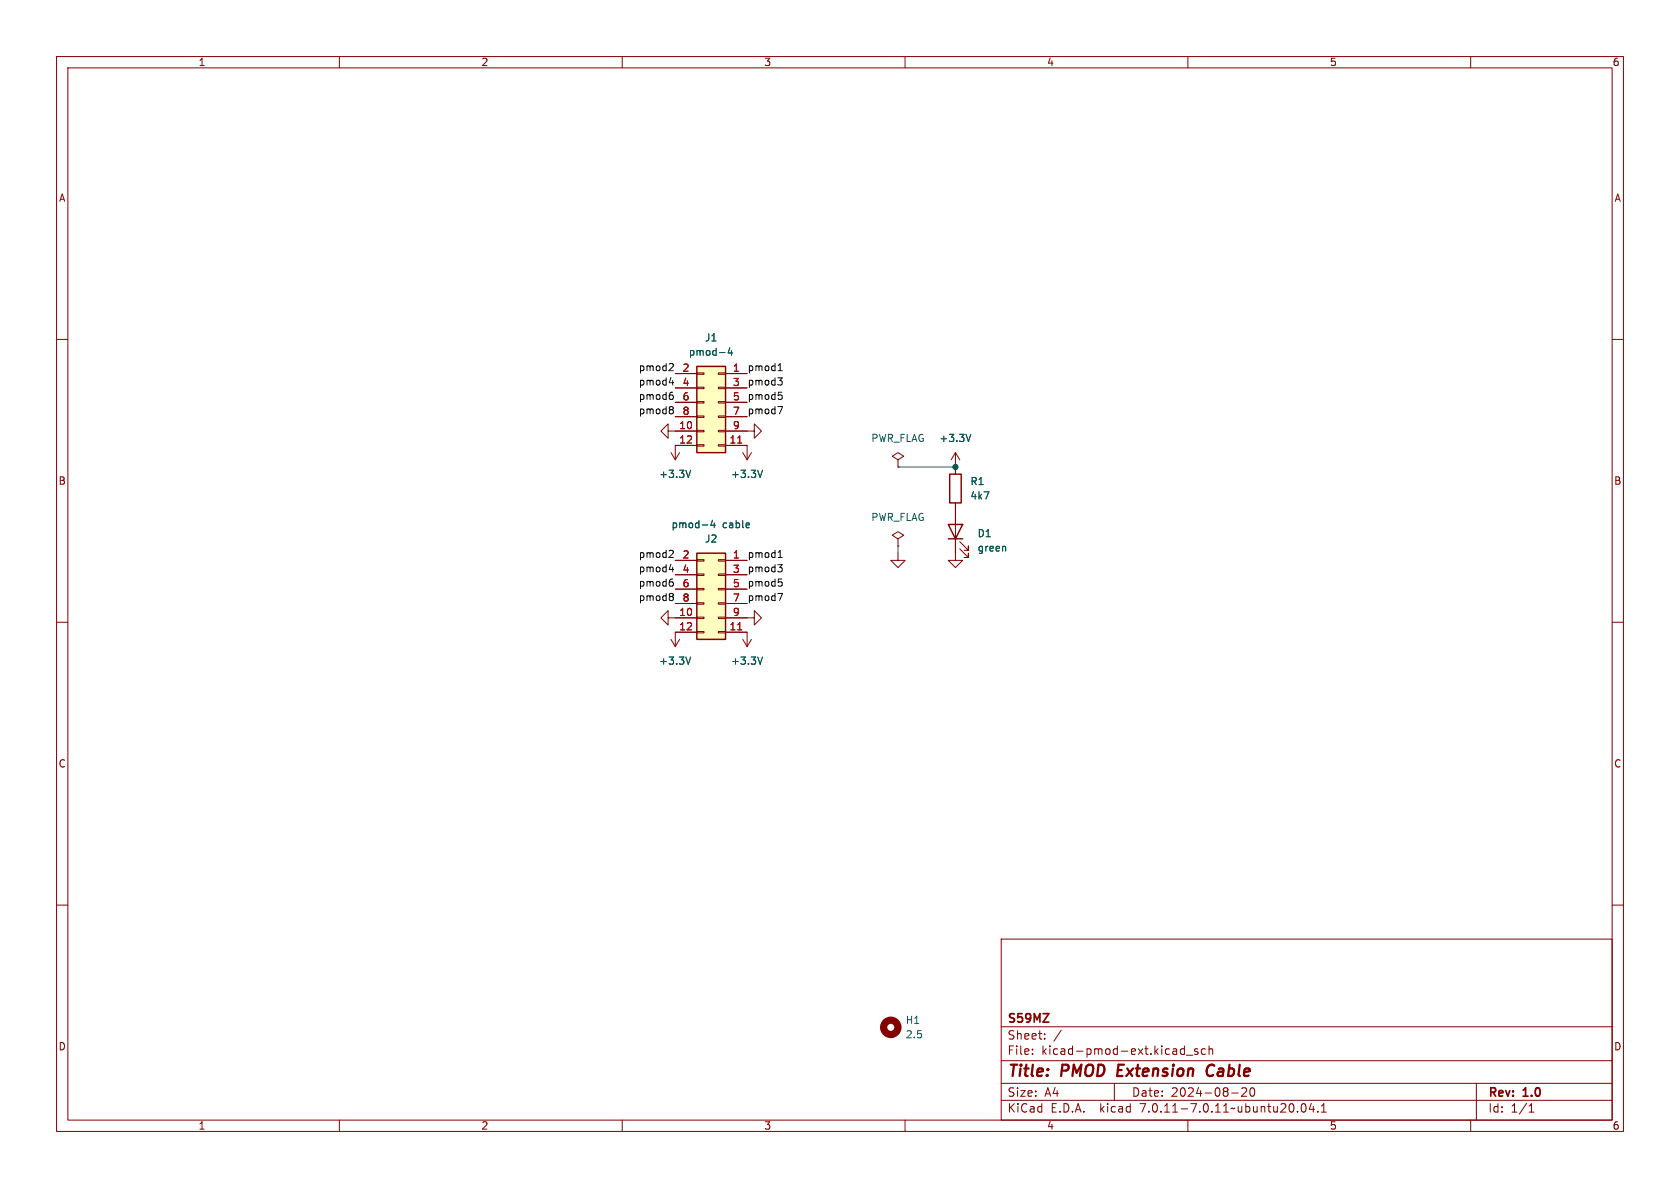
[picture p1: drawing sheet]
<svg xmlns="http://www.w3.org/2000/svg" width="297mm" height="210mm" viewBox="0 0 297 210" stroke-linecap="round" stroke-linejoin="round" font-family="sans-serif">
<g fill="none" stroke="#840000" stroke-width=".18">
<path d="M10 10h277v190h-277zM12 12h273v186h-273zM60 10v2M110 10v2M160 10v2M210 10v2M260 10v2M10 60h2M285 60h2M118.1 76.2v-1.3l-1.3 1.3 1.3 1.3v-1.3h5.1M119.4 66h3.8M119.4 68.6h3.8"/>
<path d="M119.4 71.1h3.8M119.4 73.7h3.8M123.2 78.6h1.3v.3h-1.3zM123.2 76.1h1.3v.2h-1.3zM123.2 73.5h1.3v.3h-1.3zM123.2 71h1.3v.2h-1.3zM123.2 68.5h1.3v.2h-1.3zM123.2 65.9h1.3v.3h-1.3zM123.2 78.7h-3.8v2.6M127 78.6h1.3v.3h-1.3zM127 76.1h1.3v.2h-1.3zM127 73.5h1.3v.3h-1.3z"/>
<path d="M127 71h1.3v.2h-1.3zM127 68.5h1.3v.2h-1.3zM127 65.9h1.3v.3h-1.3zM128.3 76.2h5v1.3l1.3-1.3-1.3-1.3v1.3M128.3 78.7h3.8v2.6M128.3 66h3.8M128.3 68.6h3.8M128.3 71.1h3.8M128.3 73.7h3.8M118.6 80l.8 1.3M119.4 99.1h3.8M120.1 80l-.7 1.3"/>
<path d="M123.2 98.9h1.3v.3h-1.3zM127 98.9h1.3v.3h-1.3zM128.3 99.1h3.8M131.3 80l.8 1.3M132.8 80l-.7 1.3M158.7 97.8v1.3h1.3l-1.3 1.2-1.2-1.2h1.2M158.7 81.3l1.1-.7-1.1-.6-1 .6 1 .7v1.3M158.7 82.6h.1M158.7 95.3l1.1-.7-1.1-.6-1 .6 1 .7v1.2M158.7 96.5h.1M168.9 88.9v10.2h1.3l-1.3 1.2-1.3-1.2h1.3M168.9 80l-.8 1.3"/>
<path d="M168.9 80v3.8M168.9 80l.8 1.3M169.7 97l1.5 1.6v-.8v.8h-.8M169.7 95.8l1.5 1.5v-.8v.8h-.8M10 110h2M118.1 109.2v-1.2l-1.3 1.2 1.3 1.3v-1.3h5.1M118.6 113l.8 1.3M119.4 101.6h3.8M119.4 104.1h3.8M119.4 106.7h3.8M120.1 113l-.7 1.3M123.2 111.6h1.3v.3h-1.3z"/>
<path d="M123.2 109.1h1.3v.2h-1.3zM123.2 106.6h1.3v.2h-1.3zM123.2 104h1.3v.3h-1.3zM123.2 101.5h1.3v.2h-1.3zM123.2 111.8h-3.8v2.5M127 111.6h1.3v.3h-1.3zM127 109.1h1.3v.2h-1.3zM127 106.6h1.3v.2h-1.3zM127 104h1.3v.3h-1.3zM127 101.5h1.3v.2h-1.3zM128.3 109.2h5v1.3l1.3-1.3-1.3-1.2v1.2M128.3 111.8h3.8v2.5"/>
<path d="M128.3 101.6h3.8M128.3 104.1h3.8M128.3 106.7h3.8M131.3 113l.8 1.3M132.8 113l-.7 1.3M285 110h2M10 160h2M285 160h2M177 166h108v32h-108zM60 198v2M110 198v2M160 198v2"/>
<path d="M177 194.5h108M177 191.5h108M177 187.5h108M177 181.5h108M182.5 186.3v.1M182.5 185.5v.1M184.7 183.6v.1M184.7 182.8v.1M187.6 182.1l-1.3 2M197 191.5v3M208.8 186.3h.6M208.8 185.5h.6"/>
<path d="M209.4 184.9v1.5M209.7 186.5h1.2M210 198v2M211.7 185.5l-.3-.1-.2 .2v.2l.5 .2v.3h-.5M213.1 185.5l-.4-.1-.3 .3v.4l.1 .2h.6M213.7 185.5l.3-.1 .3 .1 .1 .9M213.7 184.9v1.5M217.7 193.2h1.2M219.5 192.4l.6-.1 .2 .1 .1 .3-.9 1.1h.9M221.2 192.4l.1-.1a.81 .81 0 0 1 .6 .6 .81 .81 0 0 1-.3 .8l-.1 .1a.81 .81 0 0 1-.6-.6 .81 .81 0 0 1 .3-.8zM229.4 196.5v.1M230.2 195.2l.2-.1a.81 .81 0 0 1 .6 .6 .81 .81 0 0 1-.3 .8l-.2 .1a.81 .81 0 0 1-.3-1.4z"/>
<path d="M231.8 195l-.3 1.1h.9M232.2 195.6v1M233 196.5v.1M233.6 196.6h.9M233.6 195.5l.4-.4v1.5M260 198v2M261 191.5v6.5M270.3 196.6h.9M270.3 195.5l.4-.4v1.5"/>
</g>
<path d="M197.7 188.2l-.2 2h.9M214.3 188.2a1.13 1.13 0 0 0-.9 .7 1.13 1.13 0 0 0 .2 1.2l.3 .1 .5-.1" fill="none" stroke="#840000" stroke-width=".4"/>
<path d="M129 61.5l-.3 .9h.8M129.3 62v.8M171.6 76.8l-.4 1.2M122.1 83.1l-.4 1.3M126 92l-.3 .9h.8M126.3 92.4v.9M132.4 92.5l.1 .2-.6 .2M134.8 83.1l-.4 1.3M177.7 96.6l.1 .8M122.1 116.1l-.4 1.3M134.8 116.1l-.4 1.3" fill="none" stroke="#006464" stroke-width=".18"/>
<path d="M123.2 64.8h5.1v15.2h-5.1zM123.2 97.8h5.1v15.2h-5.1zM167.6 92.7h2.6l-1.3 2.6zM167.6 95.3h2.6M167.9 83.8h2v5.1h-2z" fill="none" stroke="#840000" stroke-width=".25"/>
<g fill="#ffffc2" stroke="#ffffc2" stroke-width=".18">
<path d="M123.2 64.8h5.1v15.2h-5.1z"/>
<path d="M123.2 97.8h5.1v15.2h-5.1z"/>
</g>
<path d="M130.4 78.3h.7M130.4 111.3h.7" fill="none" stroke="#a90000" stroke-width=".18"/>
<circle cx="157.5" cy="181.6" r="1.27" fill="none" stroke="#840000" stroke-width="1.3"/>
<g fill="none" stroke="#0f0f0f" stroke-width=".18">
<path d="M118.3 67.6h.8M118.5 64.3h.4l.1 .3-.7 .9h.7M118.6 69.8h.2l.2 .3v.4l-.4 .1M118.6 71.9h.2l.2 .2-.2 .3M118.6 72.4h.2M118.7 69.3h.2M118.8 72.4l.2 .3v.2l-.2 .2h-.2M118.9 67.2v.9M137.5 66.8h.8l-.4 .5 .3 .1 .1 .4-.3 .3h-.3M137.5 71.9h.8l-.5 1.2M137.6 65.5h.7M137.6 69.3h.6"/>
<path d="M137.7 64.6l.2-.3v1.2M137.7 69.8h.3l.3 .3-.1 .4-.5 .1M118.5 97.3h.4l.1 .3-.7 .9h.7M137.5 99.8h.8l-.4 .5 .3 .1 .1 .4-.3 .3h-.3M137.6 98.5h.7M137.7 97.6l.2-.3v1.2M118.3 100.7h.8M118.6 102.8h.2l.2 .3v.4l-.4 .1M118.6 104.9h.2l.2 .2-.2 .3M118.6 105.4h.2M118.7 102.4h.2M118.8 105.4l.2 .3v.2l-.2 .3h-.2"/>
<path d="M118.9 100.2v.9M137.5 104.9h.8l-.5 1.3M137.6 102.4h.6M137.7 102.8h.3l.3 .3-.1 .5h-.5"/>
</g>
<path d="M158.7 96.5v1.3M158.7 82.6h10.2" fill="none" stroke="#009600" stroke-width=".18"/>
<circle cx="168.9" cy="82.6" r=".46" fill="#009600" stroke="#009600" stroke-width=".18"/>
<g font-size="2.8" fill="#840000">
<text x="178" y="190.9">Title:</text>
<text x="187.7" y="190.9">PMOD</text>
<text x="198.4" y="190.9">Extension</text>
<text x="215" y="190.9">Cable</text>
</g>
<g font-size="2.1" fill="#840000">
<text x="178" y="184">Sheet:</text>
<text x="178" y="181.2">S59MZ</text>
<text x="178" y="186.7">File:</text>
<text x="184.1" y="186.7">kicad-pmod-ext.kicad_sch</text>
<text x="178" y="196.9">KiCad</text>
<text x="178" y="194.1">Size:</text>
<text x="184.7" y="194.1">A4</text>
<text x="185.7" y="196.9">E.D.A.</text>
<text x="194.6" y="196.9">kicad</text>
<text x="200" y="194.1">Date:</text>
<text x="201.8" y="196.9">7.0.11-7.0.11~ubuntu20.04.1</text>
<text x="207" y="194.1">2024-08-20</text>
<text x="263" y="194.3">Rev:</text>
<text x="263" y="196.9">Id:</text>
<text x="267.1" y="196.9">1/1</text>
<text x="269.4" y="194.3">1.0</text>
</g>
<g font-size="1.8" fill="#840000">
<text x="35" y="11.9">1</text>
<text x="85" y="11.9">2</text>
<text x="135" y="11.9">3</text>
<text x="185" y="11.9">4</text>
<text x="235" y="11.9">5</text>
<text x="285" y="11.9">6</text>
<text x="10.3" y="35.9">A</text>
<text x="285.3" y="35.9">A</text>
<text x="10.3" y="85.9">B</text>
<text x="285.3" y="85.9">B</text>
<text x="10.3" y="135.9">C</text>
<text x="285.3" y="135.9">C</text>
<text x="10.3" y="185.9">D</text>
<text x="285.3" y="185.9">D</text>
<text x="35" y="199.9">1</text>
<text x="85" y="199.9">2</text>
<text x="135" y="199.9">3</text>
<text x="185" y="199.9">4</text>
<text x="235" y="199.9">5</text>
<text x="285" y="199.9">6</text>
</g>
<g font-size="1.8" fill="#0f0f0f">
<text x="112.8" y="65.7">pmod2</text>
<text x="132.1" y="65.7">pmod1</text>
<text x="112.8" y="68.2">pmod4</text>
<text x="112.8" y="70.8">pmod6</text>
<text x="132.1" y="70.8">pmod5</text>
<text x="132.1" y="68.2">pmod3</text>
<text x="112.8" y="73.3">pmod8</text>
<text x="132.1" y="73.3">pmod7</text>
<text x="112.8" y="98.7">pmod2</text>
<text x="112.8" y="101.3">pmod4</text>
<text x="132.1" y="101.3">pmod3</text>
<text x="132.1" y="98.7">pmod1</text>
<text x="112.8" y="103.8">pmod6</text>
<text x="112.8" y="106.3">pmod8</text>
<text x="132.1" y="103.8">pmod5</text>
<text x="132.1" y="106.3">pmod7</text>
</g>
<g font-size="1.8" fill="#a90000">
<text x="120.6" y="65.8">2</text>
<text x="129.5" y="65.8">1</text>
<text x="120.6" y="68.3">4</text>
<text x="120.6" y="70.9">6</text>
<text x="129.5" y="68.3">3</text>
<text x="129.5" y="70.9">5</text>
<text x="120" y="75.9">10</text>
<text x="120.6" y="73.4">8</text>
<text x="129.5" y="73.4">7</text>
<text x="129.5" y="75.9">9</text>
<text x="120" y="78.5">12</text>
<text x="128.9" y="78.5">11</text>
<text x="120.6" y="98.8">2</text>
<text x="120.6" y="101.3">4</text>
<text x="129.5" y="98.8">1</text>
<text x="129.5" y="101.3">3</text>
<text x="120.6" y="103.9">6</text>
<text x="120.6" y="106.4">8</text>
<text x="129.5" y="103.9">5</text>
<text x="129.5" y="106.4">7</text>
<text x="120" y="109">10</text>
<text x="120" y="111.5">12</text>
<text x="128.9" y="111.5">11</text>
<text x="129.5" y="109">9</text>
</g>
<g font-size="1.8" fill="#006464">
<text x="121.7" y="63.1">pmod-4</text>
<text x="124.5" y="60.6">J1</text>
<text x="153.9" y="78.3">PWR_FLAG</text>
<text x="166" y="78.3">+3.3V</text>
<text x="116.4" y="84.7">+3.3V</text>
<text x="129.1" y="84.7">+3.3V</text>
<text x="171.5" y="86">R1</text>
<text x="171.5" y="88.5">4k7</text>
<text x="118.6" y="93.6">pmod-4</text>
<text x="127.7" y="93.6">cable</text>
<text x="153.9" y="92.3">PWR_FLAG</text>
<text x="172.7" y="95.2">D1</text>
<text x="124.5" y="96.1">J2</text>
<text x="172.7" y="97.7">green</text>
<text x="116.4" y="117.7">+3.3V</text>
<text x="129.1" y="117.7">+3.3V</text>
<text x="160" y="181.2">H1</text>
<text x="160" y="183.7">2.5</text>
</g>
</svg>
